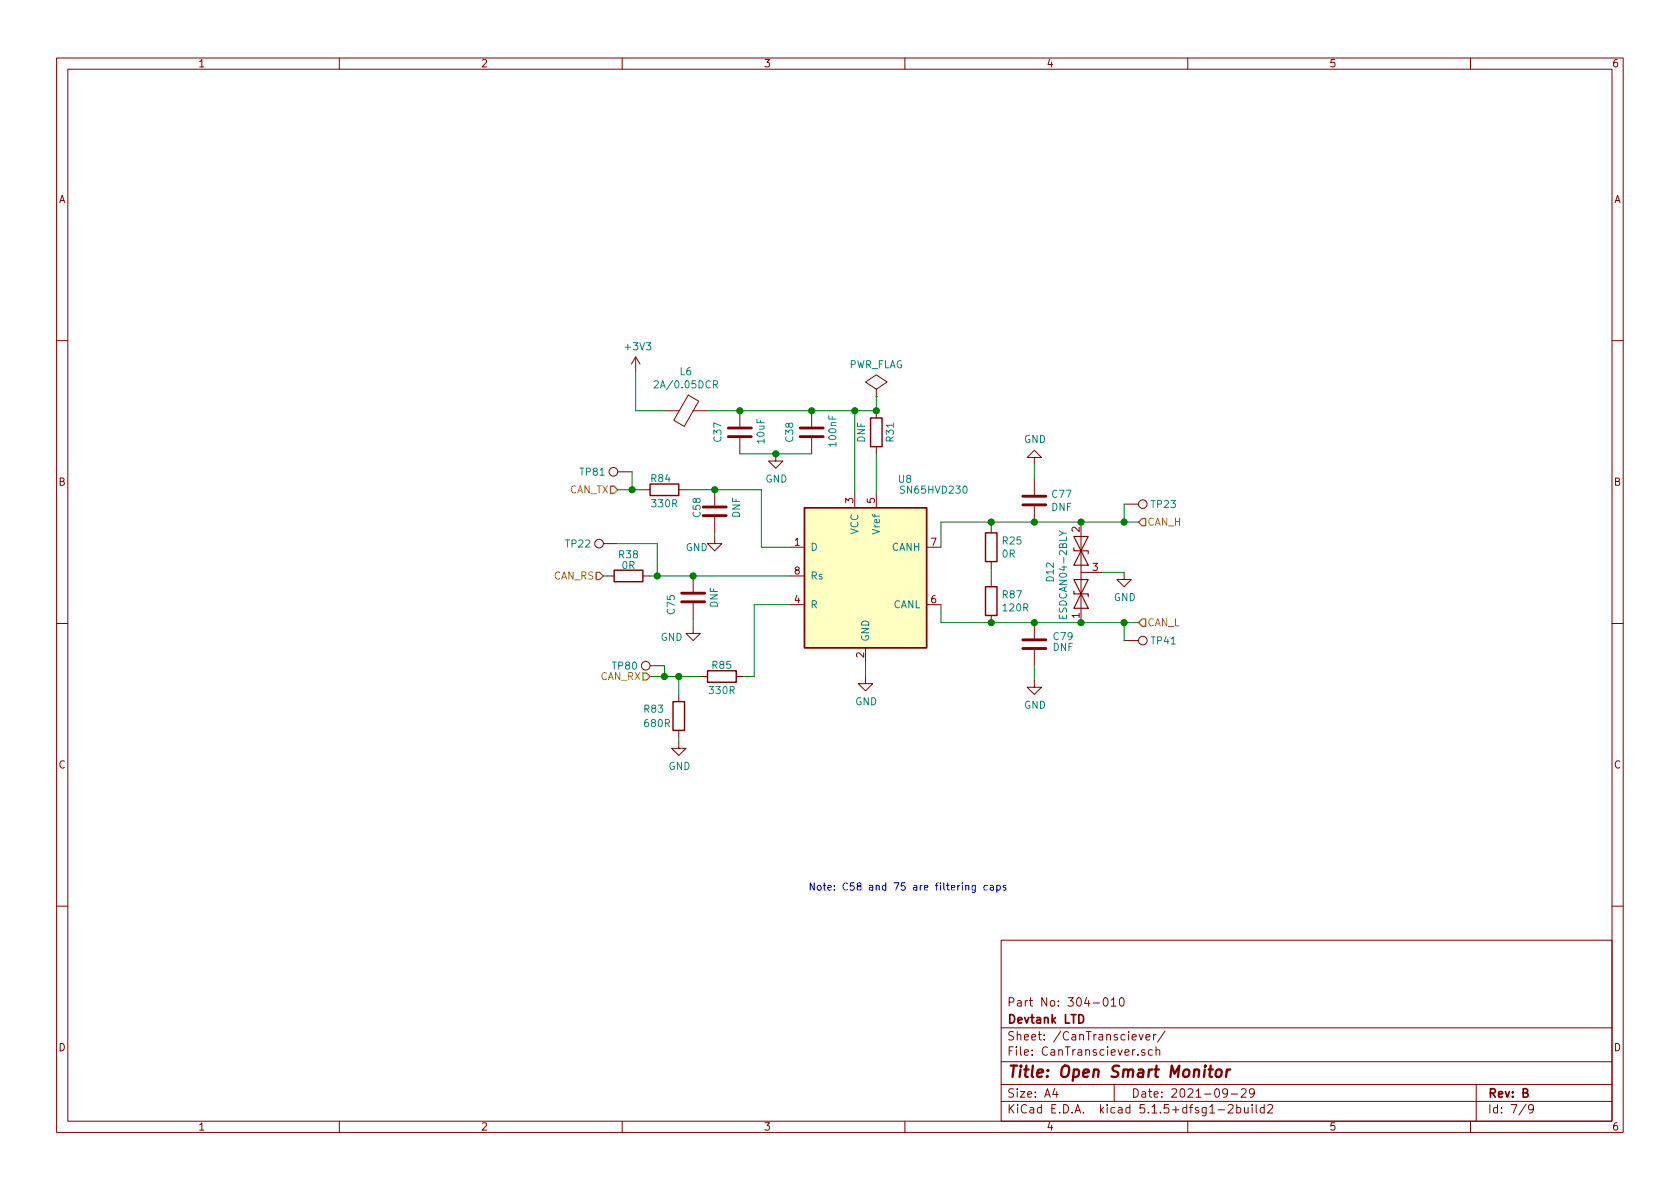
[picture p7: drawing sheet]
<svg xmlns="http://www.w3.org/2000/svg" width="297mm" height="210mm" viewBox="0 0 297 210" stroke-linecap="round" stroke-linejoin="round" font-family="sans-serif">
<g fill="none" stroke="#840000" stroke-width=".18">
<path d="M10 10.3h277v189.9h-277zM12 12.2h273v186.1h-273zM60 10.3v1.9M110 10.3v1.9M160 10.3v1.9M210 10.3v1.9M260 10.3v1.9M10 60.2h2M112.4 63.1l-.8 1.3M112.4 63.1v2.6M112.4 63.1l.8 1.3M117.5 72.6h2.6"/>
<path d="M121.7 69.9l1.8 1-2.5 4.5-1.9-1.1zM122.6 72.6h2.5M130.8 72.6v2.8M130.8 77.5v2.8M143.5 72.6v2.8M143.5 77.5v2.8M154.9 68.8l1.9-1.2-1.9-1.3-1.9 1.3 1.9 1.2v1.3M154.9 70.1h.1M154.9 72.6v1.3M154.9 79v1.3M285 60.2h2M106.7 96.1h2.5"/>
<path d="M109.2 83.4h2.6M113.7 86.6h1.2M120 86.6h1.3M126.4 94.9v1.2h1.2l-1.2 1.3-1.3-1.3h1.3M126.4 86.6v2.8M126.4 91.4v2.8M137.2 80.3v1.2h1.2l-1.2 1.3-1.3-1.3h1.3M139.7 96.8h2.5M151.1 87.2v2.6M154.9 87.2v2.6M163.8 96.8h2.6M175.3 93v1.2"/>
<path d="M175.3 99.3v1.3M182.9 80.9h-1.3l1.3-1.3 1.2 1.3h-1.2v1.3M182.9 84.7v2.8M182.9 89.5v2.8M191.1 92.3v17.8M198.8 89.1h2.5M10 110.3h2M107.3 101.8h1.3M113.7 101.8h1.2M114.9 117.7h2.6M122.6 110.7v1.3h1.2l-1.2 1.3-1.3-1.3h1.3M122.6 101.8v2.8"/>
<path d="M122.6 106.7v2.8M123.8 119.6h1.3M130.2 119.6h1.2M139.7 106.9h2.5M139.7 101.8h2.5M153 119.6v1.3h1.3l-1.3 1.3-1.2-1.3h1.2M153 114.5v2.6M163.8 106.9h2.6M175.3 102.5v1.3M175.3 108.8v1.3M182.9 110.1v2.8M182.9 114.9v2.8"/>
<path d="M191.1 101.2h3.8M198.8 101.2v1.3h1.2l-1.2 1.3-1.3-1.3h1.3M198.8 113.3h2.5M285 110.3h2M120 131.1v1.2h1.3l-1.3 1.3-1.3-1.3h1.3M120 122.8v1.3M120 129.2v1.2M182.9 120.3v1.2h1.2l-1.2 1.3-1.3-1.3h1.3M10 160.2h2M177 166.3h108v32h-108zM195.2 176.6l.2-.2a.8 .8 0 0 1 .5 .8 .8 .8 0 0 1-.5 .7l-.2-.1-.2-.4zM196.5 176.9l.4-.5v1.5"/>
<path d="M196.5 177.9h.8M198.1 176.5l.3-.1a.94 .94 0 0 1 0 1.5h-.1a1 1 0 0 1-.2-1.4zM285 160.2h2M60 198.3v1.9M110 198.3v1.9M160 198.3v1.9M177 194.8h108M177 191.8h108M177 187.8h108M177 181.8h108M186.5 192.5l-.4 1h1M186.8 193v1"/>
<path d="M197 191.8v3M201.4 182.9l.4 1 .3-1M202.4 185.7a.37 .37 0 0 0-.6 .1l.1 .2 .5 .2 .1 .1-.2 .3-.5-.1M202.6 183.4l.7-.1v-.3l-.5-.1-.2 .2 .1 .7h.6M203.8 185.7l-.5-.1-.3 .3 .2 .6h.6M204 182.9v1M204.4 185.7h.1a.37 .37 0 0 1 .6 .1v.8M204.4 182.9l-.4 .3M204.4 185.1v1.5M206 182.3l-1.3 2M210 198.3v1.9M215.4 196.3h1.1"/>
<path d="M217 193.2l-.1 .2a.48 .48 0 0 1-.6-.1v-.6a.48 .48 0 0 1 .6-.1l.1 .1a1.19 1.19 0 0 1-.2 1.2l-.5 .1M217.2 195.5l.2-.2h.4l.2 .5-.9 1h.9M217.7 193.5h1.1M218.7 195.9l.4-.1 .3 .3-.1 .6h-.6M218.7 195.3v1.5M219.5 192.7l.2-.2h.3l.3 .2v.3v.2l-.9 .8h.9M220 195.8l.1 .9 .3 .1 .3-.1M220.7 195.8v1M221.4 195.3v.2M221.4 195.8v1M221.8 193.2l-.3 .3h-.3l-.3-.3v-.4l.2-.2 .4-.1 .2 .2a1.13 1.13 0 0 1-.2 1.2l-.4 .1M222.1 195.3v1.3l.2 .2"/>
<path d="M223.5 195.9l-.4-.1-.3 .3 .1 .6 .2 .1 .4-.1M223.5 195.3v1.5M224.2 195.5l.2-.2h.3l.3 .5-.9 1h.9M260 198.3v1.9M261 191.8v6.5M269.8 195.2l-1.2 2M271.1 196l-.3 .3-.4-.1-.1-.2v-.4l.1-.2 .4-.1 .2 .2a1.19 1.19 0 0 1-.2 1.2l-.4 .1"/>
<circle cx="105.9" cy="96.1" r=".76"/>
<circle cx="108.5" cy="83.4" r=".76"/>
<circle cx="202.1" cy="89.1" r=".76"/>
<circle cx="114.2" cy="117.7" r=".76"/>
<circle cx="202.1" cy="113.3" r=".76"/>
</g>
<path d="M213.7 189.1h.8M214.1 188.4l-.3 1.8 .1 .1 .4 .1M215.1 189.3a.51 .51 0 0 1 .5-.2 .51 .51 0 0 1 .4 .4v.6a.54 .54 0 0 1-.6 .4 .54 .54 0 0 1-.5-.4zM216.9 189.1l-.1 1.3M217.5 189.1a.55 .55 0 0 0-.6 .4" fill="none" stroke="#840000" stroke-width=".41"/>
<path d="M190.8 179.4a.75 .75 0 0 1 .8 .8 .75 .75 0 0 1-.8 .7z" fill="none" stroke="#840000" stroke-width=".3"/>
<path d="M128.8 75.7h4M128.8 77.2h4M141.5 75.7h4M141.5 77.2h4M124.3 91.2h4.1M124.3 89.7h4.1M180.8 89.3h4.1M180.8 87.8h4.1M120.5 104.9h4.1M120.5 106.4h4.1M180.8 113.2h4.1M180.8 114.7h4.1" fill="none" stroke="#840000" stroke-width=".51"/>
<path d="M153.9 73.9h2.1v5.1h-2.1zM114.9 85.6h5.1v2h-5.1zM142.2 89.8h21.6v24.7h-21.6zM174.2 94.2h2.1v5.1h-2.1zM108.6 100.8h5.1v2.1h-5.1zM125.1 118.6h5.1v2h-5.1zM174.2 103.8h2.1v5h-2.1zM119 124.1h2v5.1h-2z" fill="none" stroke="#840000" stroke-width=".25"/>
<path d="M142.2 89.8h21.6v24.7h-21.6z" fill="#ffffc2" stroke="#ffffc2" stroke-width=".18"/>
<path d="M189.9 96.9v.5h2.5v.5M189.9 94.9l2.5 5h-2.5l2.5-5zM189.9 104.5v.5h2.5v.5M189.9 102.5h2.5l-2.5 5.1h2.5z" fill="none" stroke="#840000" stroke-width=".2"/>
<path d="M115.7 67.5l.5-.2 .2 .4-.8 .9h.8M126.1 68l.6-.1 .2-.1-.1-.3-.2-.2h-.5v1.3M126.4 68l.5 .6M187.3 93.8l.7 .5-.7 .4M187.3 108.7v.6h1.3v-.6M187.9 108.9v.4" fill="none" stroke="#008484" stroke-width=".18"/>
<g fill="none" stroke="#008400" stroke-width=".18">
<path d="M112.4 65.7v6.9h5.1M151.1 72.6v14.6M154.9 70.1v2.5h-29.8M109.2 86.6h4.5M109.2 96.1h7v5.7M111.8 83.4v3.2M121.3 86.6h13.3v10.2h5.1M126.4 94.2v.7M130.8 80.3h12.7M154.9 80.3v6.9M175.3 92.3v.7M182.9 82.2v2.5"/>
<path d="M198.8 89.1v3.2M201.3 92.3h-34.9v4.5M106.7 101.8h.6M114.9 101.8h24.8M114.9 119.6h8.9M117.5 117.7v1.9M120 119.6v3.2M122.6 109.5v1.2M139.7 106.9h-6.4v12.7h-1.9M153 117.1v2.5M166.4 106.9v3.2h34.9M175.3 100.6v1.9"/>
<path d="M182.9 117.7v2.6M194.9 101.2h3.9M198.8 110.1v3.2M120 130.4v.7"/>
</g>
<path d="M107.9 86h.7l.6 .6-.6 .6h-.7zM201.3 92.3l.6-.6h.7v1.3h-.7zM105.4 101.2h.6l.7 .6-.7 .7h-.6zM113.7 119h.6l.6 .6-.6 .7h-.6zM201.3 110.1l.6-.6h.7v1.2h-.7z" fill="none" stroke="#848400" stroke-width=".25"/>
<path d="M170.8 156.7l.1-.1h.3l.1 .8M170.8 156.6v.8M172.4 156.6v1.1l-.2 .1h-.3M172.4 156.6h-.3l-.2 .2 .1 .5h.4M174.6 156.6h-.4l-.2 .2 .1 .5h.5M175.1 156.6h.5l.1 .8M175.7 156.9h-.5l-.1 .2v.2h.6M176.3 156.6h.3l.3 .2-.2 .5h-.4M176.3 156.6v1.2M177.8 156.6h-.3l-.2 .1 .1 .2 .4 .1v.3h-.5" fill="none" stroke="#0000c2" stroke-width=".18"/>
<g fill="#008400" stroke="#008400" stroke-width=".25">
<circle cx="130.8" cy="72.6" r=".51"/>
<circle cx="116.2" cy="101.8" r=".51"/>
<circle cx="122.6" cy="101.8" r=".51"/>
<circle cx="120" cy="119.6" r=".51"/>
<circle cx="198.8" cy="110.1" r=".51"/>
<circle cx="111.8" cy="86.6" r=".51"/>
<circle cx="198.8" cy="92.3" r=".51"/>
<circle cx="175.3" cy="92.3" r=".51"/>
<circle cx="117.5" cy="119.6" r=".51"/>
<circle cx="137.2" cy="80.3" r=".51"/>
<circle cx="126.4" cy="86.6" r=".51"/>
<circle cx="143.5" cy="72.6" r=".51"/>
<circle cx="151.1" cy="72.6" r=".51"/>
<circle cx="154.9" cy="72.6" r=".51"/>
<circle cx="191.1" cy="92.3" r=".51"/>
<circle cx="191.1" cy="110.1" r=".51"/>
<circle cx="182.9" cy="110.1" r=".51"/>
<circle cx="175.3" cy="110.1" r=".51"/>
<circle cx="182.9" cy="92.3" r=".51"/>
</g>
<text font-size="2.8" fill="#840000" x="178" y="190.5">Title: Open Smart Monitor</text>
<g font-size="2.1" fill="#840000">
<text x="178" y="178">Part No: 304-010</text>
<text x="178" y="184">Sheet: /CanTransciever/</text>
<text x="178" y="181">Devtank LTD</text>
<text x="178" y="186.7">File: CanTransciever.sch</text>
<text x="178" y="196.9">KiCad E.D.A. kicad 5.1.5+dfsg1-2build2</text>
<text x="178" y="194.1">Size: A4</text>
<text x="200" y="194.1">Date: 2021-09-29</text>
<text x="263" y="194.1">Rev: B</text>
<text x="263" y="196.9">Id: 7/9</text>
</g>
<g font-size="1.8" fill="#840000">
<text x="35" y="11.9">1</text>
<text x="85" y="11.9">2</text>
<text x="135" y="11.9">3</text>
<text x="185" y="11.9">4</text>
<text x="235" y="11.9">5</text>
<text x="285" y="11.9">6</text>
<text x="10.4" y="35.9">A</text>
<text x="285.4" y="35.9">A</text>
<text x="10.4" y="85.9">B</text>
<text x="150.9" y="89" transform="rotate(-90 150.9 89)">3</text>
<text x="154.7" y="89" transform="rotate(-90 154.7 89)">5</text>
<text x="285.4" y="85.9">B</text>
<text x="190.9" y="94.1" transform="rotate(-90 190.9 94.1)">2</text>
<text x="140.5" y="96.5">1</text>
<text x="140.5" y="101.6">8</text>
<text x="164.6" y="96.5">7</text>
<text x="193.2" y="101">3</text>
<text x="140.5" y="106.7">4</text>
<text x="164.6" y="106.7">6</text>
<text x="190.9" y="109.3" transform="rotate(-90 190.9 109.3)">1</text>
<text x="152.8" y="116.3" transform="rotate(-90 152.8 116.3)">2</text>
<text x="10.4" y="135.9">C</text>
<text x="285.4" y="135.9">C</text>
<text x="10.4" y="185.9">D</text>
<text x="285.4" y="185.9">D</text>
<text x="35" y="199.9">1</text>
<text x="85" y="199.9">2</text>
<text x="135" y="199.9">3</text>
<text x="185" y="199.9">4</text>
<text x="235" y="199.9">5</text>
<text x="285" y="199.9">6</text>
</g>
<g font-size="1.8" fill="#008484">
<text x="110.7" y="61.9">+3V3</text>
<text x="150" y="65.1">PWR_FLAG</text>
<text x="116.3" y="68.7">2A/0.05DCR</text>
<text x="120.3" y="66.4">L6</text>
<text x="127.6" y="78.1" transform="rotate(-90 127.6 78.1)">C37</text>
<text x="135.2" y="78.4" transform="rotate(-90 135.2 78.4)">10uF</text>
<text x="140.3" y="78.1" transform="rotate(-90 140.3 78.1)">C38</text>
<text x="147.9" y="78.8" transform="rotate(-90 147.9 78.8)">100nF</text>
<text x="153" y="78.3" transform="rotate(-90 153 78.3)">DNF</text>
<text x="158" y="78.1" transform="rotate(-90 158 78.1)">R31</text>
<text x="181.1" y="78.3">GND</text>
<text x="102.6" y="84.1">TP81</text>
<text x="115.2" y="85.3">R84</text>
<text x="115.4" y="89.7">330R</text>
<text x="135.3" y="85.3">GND</text>
<text x="158.9" y="85.4">U8</text>
<text x="159.6" y="87.3">SN65HVD230</text>
<text x="186.1" y="88">C77</text>
<text x="203.6" y="89.8">TP23</text>
<text x="123.9" y="91.4" transform="rotate(-90 123.9 91.4)">C58</text>
<text x="130.9" y="91.6" transform="rotate(-90 130.9 91.6)">DNF</text>
<text x="151.8" y="94.5" transform="rotate(-90 151.8 94.5)">VCC</text>
<text x="155.6" y="94.2" transform="rotate(-90 155.6 94.2)">Vref</text>
<text x="185.9" y="90.3">DNF</text>
<text x="100.1" y="96.8">TP22</text>
<text x="109.5" y="98.7">R38</text>
<text x="110" y="100.6">0R</text>
<text x="121.2" y="97.5">GND</text>
<text x="143.3" y="97.4">D</text>
<text x="157.7" y="97.4">CANH</text>
<text x="177.2" y="98.6">0R</text>
<text x="177.3" y="96.3">R25</text>
<text x="126.9" y="107.5" transform="rotate(-90 126.9 107.5)">DNF</text>
<text x="143.3" y="107.6">R</text>
<text x="143.3" y="102.5">Rs</text>
<text x="157.9" y="107.6">CANL</text>
<text x="177.3" y="105.8">R87</text>
<text x="186.3" y="102.8" transform="rotate(-90 186.3 102.8)">D12</text>
<text x="196.9" y="106.3">GND</text>
<text x="116.8" y="113.3">GND</text>
<text x="119.3" y="108.6" transform="rotate(-90 119.3 108.6)">C75</text>
<text x="153.7" y="113.5" transform="rotate(-90 153.7 113.5)">GND</text>
<text x="177.4" y="108.1">120R</text>
<text x="186.3" y="113.2">C79</text>
<text x="188.6" y="108.7" transform="rotate(-90 188.6 108.7)">ESDCAN04-2BLY</text>
<text x="203.6" y="114">TP41</text>
<text x="108.4" y="118.4">TP80</text>
<text x="126" y="118.3">R85</text>
<text x="186.2" y="115.1">DNF</text>
<text x="125.5" y="122.7">330R</text>
<text x="151.2" y="124.7">GND</text>
<text x="181.1" y="125.3">GND</text>
<text x="113.9" y="126">R83</text>
<text x="114.1" y="128.6">680R</text>
<text x="118.2" y="136.1">GND</text>
</g>
<g font-size="1.8" fill="#848400">
<text x="100.6" y="87.2">CAN_TX</text>
<text x="202.8" y="93">CAN_H</text>
<text x="97.9" y="102.5">CAN_RS</text>
<text x="202.8" y="110.7">CAN_L</text>
<text x="106.1" y="120.3">CAN_RX</text>
</g>
<text font-size="1.8" fill="#0000c2" x="142.9" y="157.5">Note: C58 and 75 are filtering caps</text>
</svg>
